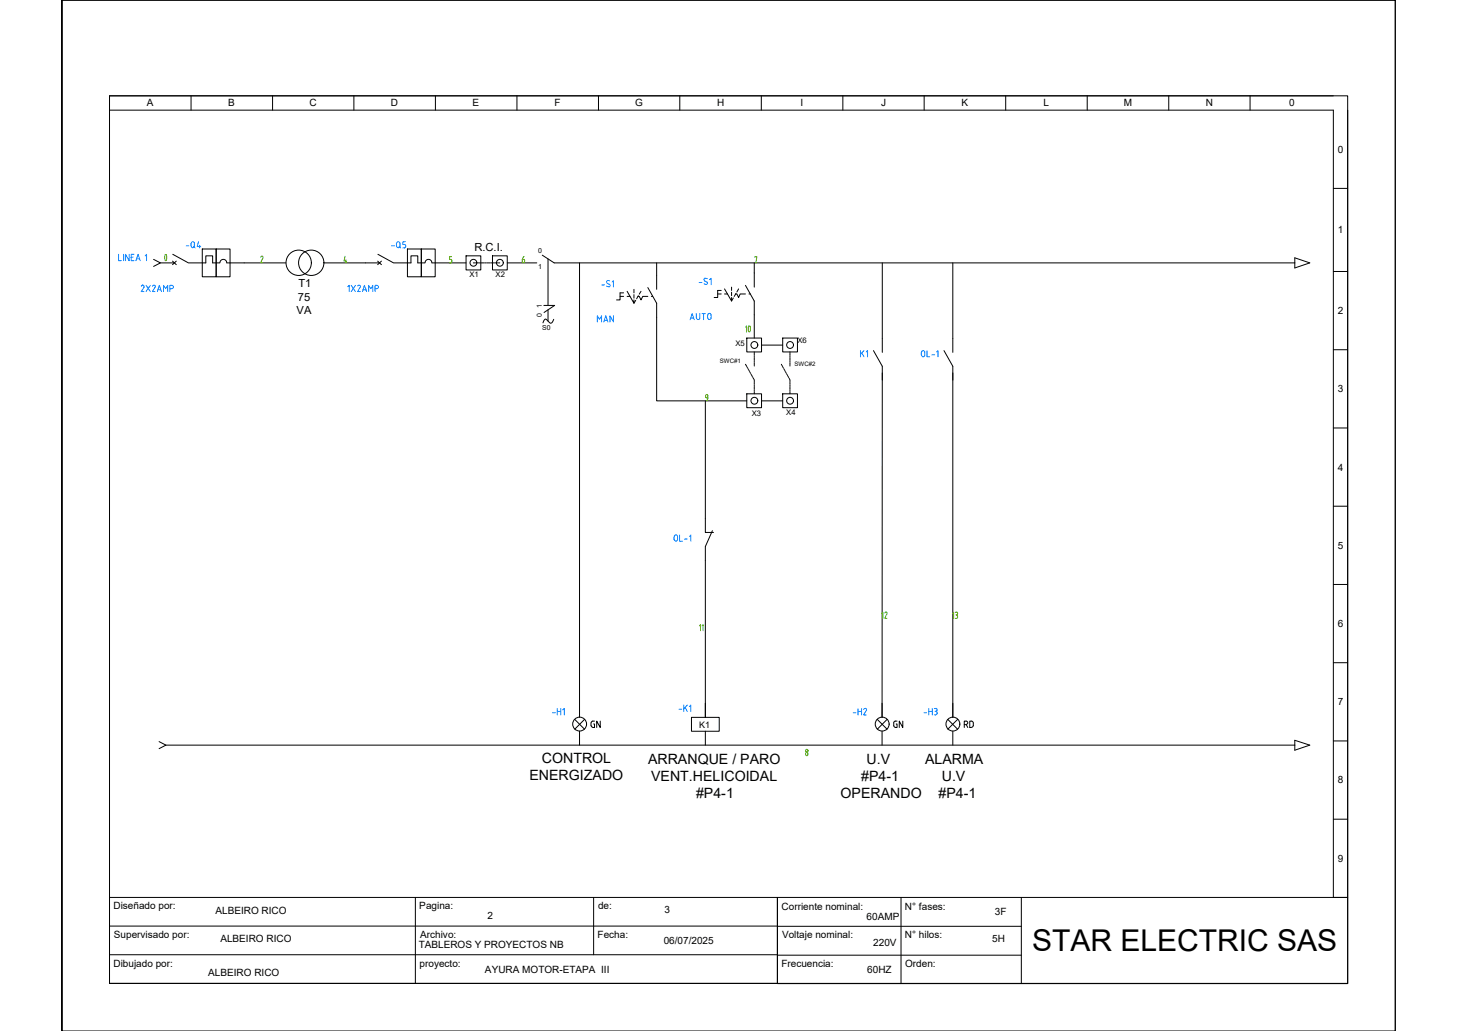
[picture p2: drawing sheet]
<svg xmlns="http://www.w3.org/2000/svg" width="420mm" height="297mm" viewBox="0 0 420 297" stroke-linecap="round" stroke-linejoin="round" font-family="sans-serif">
<!-- layer: 0 -->
<g fill="none" stroke="#000" stroke-width=".29">
<path d="M17.8 .1v296.9h384.3v-296.9h-384.3v296.9M402.1 .1h.1M402.1 .1v296.9M31.6 27.6h356.8v255.7h-356.8zM55.1 27.6v4.1M78.5 27.6v4.1M102 27.6v4.1M125.5 27.6v4.1M149 27.6v4.1M172.5 27.6v4.1M195.9 27.6v4.1M219.4 27.6v4.1"/>
<path d="M242.9 27.6v4.1M266.3 27.6v4.1M289.8 27.6v4.1M313.3 27.6v4.1M336.8 27.6v4.1M360.2 27.6v4.1M384.2 27.6h-352.6v4.1h352.6v226.9h4.2v-226.9M384.2 54.3h4.2M129.5 75.7h4.8M136.4 75.7h.4M137 75.7h.4M137.6 75.7h.3"/>
<path d="M138.1 75.7h.4M138.7 75.7h.4M139.2 75.7h.4M139.8 75.7h.3M140.3 75.7h.4M140.8 75.7h.4M141.4 75.7h.4M142 75.7h.3M142.5 75.7h.4M143.1 75.7h.3M143.6 75.7h.4M146.2 75.7h8.5"/>
<path d="M156.3 73.5l3.4 2.2M157.9 74.6v13.3M167 75.7v126.9M254.3 75.7v21.8M274.6 75.7v21.8M373.1 74.3l4.3 1.4-4.3 1.5zM384.2 78.2h4.2M156.7 88h3.1l-3 2M157.9 89.3v3.2M159.6 92l-.3 .7a.55 .55 0 0 1-.9 .3l-1.1-1.1-.4 .2-.4 .9M189.2 91.4v24.1h26M219.5 99.4h6.1"/>
<path d="M203.3 115.5v33.9M214.8 105l.1 .1M215 105.3l.1 .2M215.2 105.6l.1 .2M215.4 105.9l.1 .1M215.5 106.2l.1 .1M215.7 106.5l.1 .2M215.9 106.8l.1 .2M216 107.1l.2 .2M216.2 107.4l.1 .2M216.4 107.7l.1 .2M216.5 108l.2 .2"/>
<path d="M216.7 108.3l.1 .2M216.9 108.6l.1 .2M217 109l.2 .1M217.2 109.2l.2 .5M217.4 101.4v.2M217.4 101.8v.2M217.4 102.1v.2M217.4 102.5v.2M217.4 102.8v.2M217.4 103.2v.2M217.4 103.5v.2M217.4 103.9v.2"/>
<path d="M217.4 104.2v.2M217.4 104.6v.2M217.4 104.9v.2M217.4 105.3v.2M217.4 109.8v.2M217.4 110.2v.1M217.4 110.5v.2M217.4 110.9v.1M217.4 111.2v.2M217.4 111.6v.1M217.4 111.9v.2M217.4 112.3v.1"/>
<path d="M217.4 112.6v.2M217.4 113v.1M217.4 113.3v.2M219.5 115.5h6.1M225.2 105v.1M225.4 105.3v.2M225.5 105.6l.1 .2M225.7 105.9v.1M225.9 106.2v.1M226 106.5l.1 .2M226.2 106.8l.1 .2M226.4 107.1v.2"/>
<path d="M226.5 107.4l.1 .2M226.7 107.7l.1 .2M226.9 108v.2M227 108.3l.1 .2M227.2 108.6l.1 .2M227.4 109l.1 .1M227.5 109.2l.1 .5M227.6 101.4v.2M227.6 101.8v.2M227.6 102.1v.2M227.6 102.5v.2M227.6 102.8v.2"/>
<path d="M227.6 103.2v.2M227.6 103.5v.2M227.6 103.9v.2M227.6 104.2v.2M227.6 104.6v.2M227.6 104.9v.2M227.6 105.3v.2M227.6 109.8v.2M227.6 110.2v.1M227.6 110.5v.2M227.6 110.9v.1M227.6 111.2v.2"/>
<path d="M227.6 111.6v.1M227.6 111.9v.2M227.6 112.3v.1M227.6 112.6v.2M227.6 113v.1M227.6 113.3v.2M254.3 107.4l-.1 99.3M274.6 107.4v99.3M384.2 100.8h4.2M384.2 123.3h4.2M384.2 145.8h4.2M203.3 161.5v45.2"/>
<path d="M384.2 168.4h4.2M384.2 190.9h4.2M373.1 213.3l4.3 1.4-4.3 1.4zM384.2 213.5h4.2M384.2 236h4.2M31.6 258.6h356.8v24.8h-164.4v-24.8v24.7h-192.4zM119.7 258.6v24.7M171.1 258.6v16.5M259.7 258.6v24.8M294.3 258.6v24.8M31.6 266.8h192.4M31.6 275.1h192.4"/>
<path d="M224 266.9h70.3M224 275.2h70.3"/>
<circle cx="86.1" cy="75.7" r="3.7"/>
<circle cx="89.7" cy="75.7" r="3.7"/>
</g>
<!-- layer: SYMS -->
<g fill="none" stroke="#000" stroke-width=".29">
<path d="M49.8 73.3l4.5 2.4h5v-2h2v2h2M58.3 71.7h4v8h-4zM62.3 71.7h4v8h-4zM63.4 75.7a.98 .98 0 0 1 1-1 .98 .98 0 0 1 .9 1h5.1M105.3 75.7h4M108.8 75.2l1.1 1M108.9 73.3l4.5 2.4h5v-2h2v2h2M109.9 75.2l-1.1 1M117.4 71.7h4v8h-4zM121.4 71.7h4v8h-4zM122.5 75.7a.98 .98 0 0 1 1-1 .98 .98 0 0 1 1 1h5M189.2 79.4v4"/>
<path d="M217.4 78.7v4M178.7 85.4h1M179.7 84.4h-1v2h-1M180.7 83.9l2 3.5v-1M180.7 85.4h.8M182.7 83.4v1M182.7 84.9v1M183.2 86.5l-.5 .9M183.8 85.4h.4l.5 1 .5-1h1.5M184 85.2l-.5 .9M184.7 83.9l-.5 .9M186.7 82.9l2.5 4.5v4"/>
<path d="M187.7 85.4h.4M206.8 84.7h1M207.8 83.7h-1v2h-1M208.8 83.2l2 3.5v-1M208.8 84.7h.9M210.8 82.7v1M210.8 84.2v1M211.3 85.8l-.5 .9M212 84.7h.3l.6 1 .4-1h1.5M212.1 84.6l-.5 .8M212.9 83.2l-.6 .9M214.8 82.2l2.6 4.5v4"/>
<path d="M215.8 84.7h.4M254.3 97.5v4M274.6 97.5v4M251.7 101l2.6 4.5v4M272 101l2.6 4.5v4M203.3 149.4v4h2.3M205.3 152.9l-2 4.6v4M45.8 213.7l2 1-2 1M165.6 207.2l2.9 2.9M167 202.6v4.1M167 210.7v4M168.5 207.2l-2.9 2.9"/>
<path d="M199.3 206.7h8v4h-8zM203.3 202.6v4.1M203.3 210.7v4M252.8 207.2l2.9 2.9M254.2 202.6v4.1M254.2 210.7v4M255.7 207.2l-2.9 2.9M273.1 207.2l2.9 2.9M274.6 202.6v4.1M274.6 210.7v4M276 207.2l-2.9 2.9"/>
<circle cx="167" cy="208.6" r="2"/>
<circle cx="254.2" cy="208.6" r="2"/>
<circle cx="274.6" cy="208.6" r="2"/>
</g>
<!-- layer: DESC -->
<g fill="none" stroke="#007fff" stroke-width=".29">
<path d="M34.2 73.3v1.8h.8M35.6 73.3v1.8M37.2 73.3v1.8l-1-1.8v1.8M37.8 74.1h.6M38.6 73.3h-.8v1.8h.8M39.2 75.1l.6-1.8 .6 1.8M39.4 74.6h.9M40.7 82.5a.41 .41 0 0 1 .6-.3 .41 .41 0 0 1 .2 .6l-.8 1.2h.8M42.1 82.2l1.2 1.8M43.3 82.2l-1.2 1.8M44 82.5a.41 .41 0 0 1 .5-.3 .41 .41 0 0 1 .2 .6M44.6 82.8l-.7 1.2h.8"/>
<path d="M45.3 84l.6-1.8 .6 1.8M45.5 83.5h.9M47.1 84v-1.8l.7 1 .5-1v1.8M49 83.2h.5a.48 .48 0 0 0 .5-.5 .48 .48 0 0 0-.5-.5h-.5v1.8M100.2 82.6l.4-.4v1.8M101.2 82.2l1.2 1.8M102.4 82.2l-1.2 1.8M103.1 82.5a.41 .41 0 0 1 .5-.3 .41 .41 0 0 1 .2 .6M103.8 82.8l-.7 1.2h.7M104.5 84l.5-1.8 .7 1.8M104.6 83.5h.9M106.2 84v-1.8l.7 1 .5-1v1.8"/>
<path d="M108.1 83.2h.5M108.6 82.2h-.5v1.8M108.6 82.2a.48 .48 0 0 1 .5 .5 .48 .48 0 0 1-.5 .5"/>
</g>
<!-- layer: YEL_14_THHN -->
<path d="M70.4 75.7h12M93.3 75.7h12M159.7 75.7h213.4M189.2 75.7v3.7M217.4 75.7v3M47.8 214.7h325.3" fill="none" stroke="#000" stroke-width=".29"/>
<!-- layer: -Electrico -->
<path d="M134.3 73.7h4.3v4.1h-4.3zM141.9 73.7h4.3v4.1h-4.3zM215.2 97.4h4.3v4h-4.3zM225.6 97.4h4.2v4h-4.2zM215.2 113.5h4.3v4h-4.3zM225.6 113.5h4.2v4h-4.2z" fill="none" stroke="#000" stroke-width=".29"/>
<!-- layer: -DIAGRAMA -->
<g fill="none" stroke="#000" stroke-width=".29">
<circle cx="136.4" cy="75.7" r=".98"/>
<circle cx="144" cy="75.7" r=".98"/>
<circle cx="217.4" cy="99.4" r=".98"/>
<circle cx="227.7" cy="99.4" r=".98"/>
<circle cx="217.4" cy="115.5" r=".98"/>
<circle cx="227.7" cy="115.5" r=".98"/>
</g>
<!-- layer: WIRENO -->
<g fill="none" stroke="#6edd00" stroke-width=".29">
<path d="M75.5 73.8l.3 .2v.4M75.5 73.8l-.4 .3M75.7 74.5l-.6 1.2h.7M99.4 73.8l-.3 1.4h.8M99.7 74.9v.7M129.5 75.7h.4M129.9 74.7l.3 .4M130.1 74h-.6v.7h.4M130.2 75.2v.2M130.2 75.3l-.3 .4M217.5 74.2v-.2h.6l-.3 1.7M232.2 217.3l.3 .4 .4-.4"/>
<path d="M232.8 217.2v.1M232.9 217.1l-.4-.4-.3 .2v.4"/>
<circle cx="232.5" cy="216.3" r=".38"/>
</g>
<!-- layer: TAGS -->
<g fill="none" stroke="#007fff" stroke-width=".29">
<path d="M173.4 82.1h.8M174.8 82.4l.6 .2M175 81.6l.8 .6-.1 .3-.3 .2M175.7 80.9a.47 .47 0 0 0-.7 0 .47 .47 0 0 0 0 .7M176.4 81.3l.4-.4v1.8M201.5 81.4h.8M203.1 80.9l.5 .4M203.3 80.1l-.4 .3 .2 .5M203.3 80.2l.5 .1M203.7 81.2a.49 .49 0 0 1 0 .8 .49 .49 0 0 1-.8-.2M204.5 80.6l.4-.4v1.8M194.2 154.6v.8"/>
<path d="M194.3 154.6a.48 .48 0 0 1 .5-.5 .48 .48 0 0 1 .5 .5v.8a.48 .48 0 0 1-.5 .5 .48 .48 0 0 1-.5-.5M195.8 154.1v1.8h.9M197.2 155.3h.9M198.7 154.5l.4-.4v1.8"/>
</g>
<text font-size="8.6" x="297.4" y="274.1">STAR ELECTRIC SAS</text>
<text font-size="6.2" fill="#6edd00" x="43.7" y="76.9">0</text>
<text font-size="6.2" x="212" y="97.4">10</text>
<text font-size="5.3" fill="#007fff" x="197.6" y="93.5">AUTO</text>
<g font-size="5.3">
<text x="169" y="211">GN</text>
<text x="256.5" y="211">GN</text>
<text x="276.6" y="211">RD</text>
</g>
<g font-size="4.9" fill="#007fff">
<text x="52.6" y="72.7">-Q4</text>
<text x="111.5" y="72.7">-Q5</text>
<text x="170.7" y="93.8">MAN</text>
<text x="246.6" y="104.1">K1</text>
<text x="264.2" y="104.1">OL-1</text>
<text x="158" y="207.1">-H1</text>
<text x="194.4" y="206">-K1</text>
<text x="244.5" y="207.1">-H2</text>
<text x="264.9" y="207.1">-H3</text>
</g>
<text font-size="4.9" fill="#6edd00" x="149.2" y="76.9">6</text>
<g font-size="4.4" fill="#6edd00">
<text x="201.1" y="116.4">9</text>
<text x="256.5" y="179.6" transform="rotate(-90 256.5 179.6)">12</text>
<text x="276.9" y="179.6" transform="rotate(-90 276.9 179.6)">13</text>
</g>
<g font-size="4.1">
<text x="156.1" y="219.7">CONTROL</text>
<text x="186.8" y="220">ARRANQUE / PARO</text>
<text x="249.7" y="220.2">U.V</text>
<text x="266.6" y="220.2">ALARMA</text>
<text x="152.6" y="224.6">ENERGIZADO</text>
<text x="187.6" y="225">VENT.HELICOIDAL</text>
<text x="248.2" y="225.1">#P4-1</text>
<text x="271.4" y="225.1">U.V</text>
<text x="200.6" y="229.9">#P4-1</text>
<text x="242.2" y="230">OPERANDO</text>
<text x="270.4" y="230">#P4-1</text>
</g>
<text font-size="4" fill="#6edd00" x="203.6" y="183.1" transform="rotate(-90 203.6 183.1)">11</text>
<g font-size="3.2">
<text x="136.7" y="72.4">R.C.I.</text>
<text x="86" y="82.8">T1</text>
<text x="85.9" y="86.7">75</text>
<text x="85.5" y="90.5">VA</text>
</g>
<g font-size="2.9">
<text x="42.4" y="30.7">A</text>
<text x="65.8" y="30.7">B</text>
<text x="89.2" y="30.7">C</text>
<text x="112.6" y="30.7">D</text>
<text x="136.2" y="30.7">E</text>
<text x="159.8" y="30.7">F</text>
<text x="183.1" y="30.7">G</text>
<text x="206.6" y="30.7">H</text>
<text x="230.7" y="30.7">I</text>
<text x="253.9" y="30.7">J</text>
<text x="277.1" y="30.7">K</text>
<text x="300.7" y="30.7">L</text>
<text x="323.9" y="30.7">M</text>
<text x="347.5" y="30.7">N</text>
<text x="371.5" y="30.7">0</text>
<text x="385.5" y="44">0</text>
<text x="385.6" y="67.2">1</text>
<text x="385.5" y="90.5">2</text>
<text x="385.5" y="113">3</text>
<text x="385.6" y="135.6">4</text>
<text x="385.5" y="158.1">5</text>
<text x="385.5" y="180.6">6</text>
<text x="385.5" y="203.2">7</text>
<text x="385.5" y="225.7">8</text>
<text x="385.5" y="248.3">9</text>
<text x="32.7" y="262">Diseñado por:</text>
<text x="62.1" y="263.2">ALBEIRO RICO</text>
<text x="120.8" y="262">Pagina:</text>
<text x="172.3" y="262">de:</text>
<text x="191.5" y="263">3</text>
<text x="225.2" y="262.1">Corriente nominal:</text>
<text x="260.8" y="262.1">N° fases:</text>
<text x="286.7" y="263.5">3F</text>
<text x="140.5" y="264.8">2</text>
<text x="249.7" y="265">60AMP</text>
<text x="32.8" y="270.3">Supervisado por:</text>
<text x="63.5" y="271.3">ALBEIRO RICO</text>
<text x="120.6" y="273.2">TABLEROS Y PROYECTOS NB</text>
<text x="121.1" y="270.2">Archivo:</text>
<text x="172.2" y="270.2">Fecha:</text>
<text x="191.3" y="271.9">06/07/2025</text>
<text x="225.4" y="270.3">Voltaje nominal:</text>
<text x="251.7" y="272.7">220V</text>
<text x="260.8" y="270.3">N° hilos:</text>
<text x="285.9" y="271.4">5H</text>
<text x="32.7" y="278.5">Dibujado por:</text>
<text x="60" y="281.1">ALBEIRO RICO</text>
<text x="120.9" y="278.5">proyecto:</text>
<text x="139.8" y="280.3">AYURA MOTOR-ETAPA III</text>
<text x="225.2" y="278.6">Frecuencia:</text>
<text x="249.9" y="280.5">60HZ</text>
<text x="260.9" y="278.6">Orden:</text>
</g>
<text font-size="2.6" x="201.5" y="209.6">K1</text>
<g font-size="2.2">
<text x="135.3" y="79.7">X1</text>
<text x="142.8" y="79.7">X2</text>
<text x="212" y="99.7">X5</text>
<text x="229.8" y="98.7">X6</text>
<text x="216.7" y="119.9">X3</text>
<text x="226.6" y="119.6">X4</text>
</g>
<g font-size="2">
<text x="155.1" y="72.8">0</text>
<text x="155.1" y="77.6">1</text>
<text x="156.1" y="88.6" transform="rotate(-90 156.1 88.6)">1</text>
<text x="156.1" y="91.2" transform="rotate(-90 156.1 91.2)">0</text>
<text x="156.3" y="95.1">S0</text>
</g>
<g font-size="1.8">
<text x="207.5" y="104.7">SWC#1</text>
<text x="229" y="105.4">SWC#2</text>
</g>
</svg>
